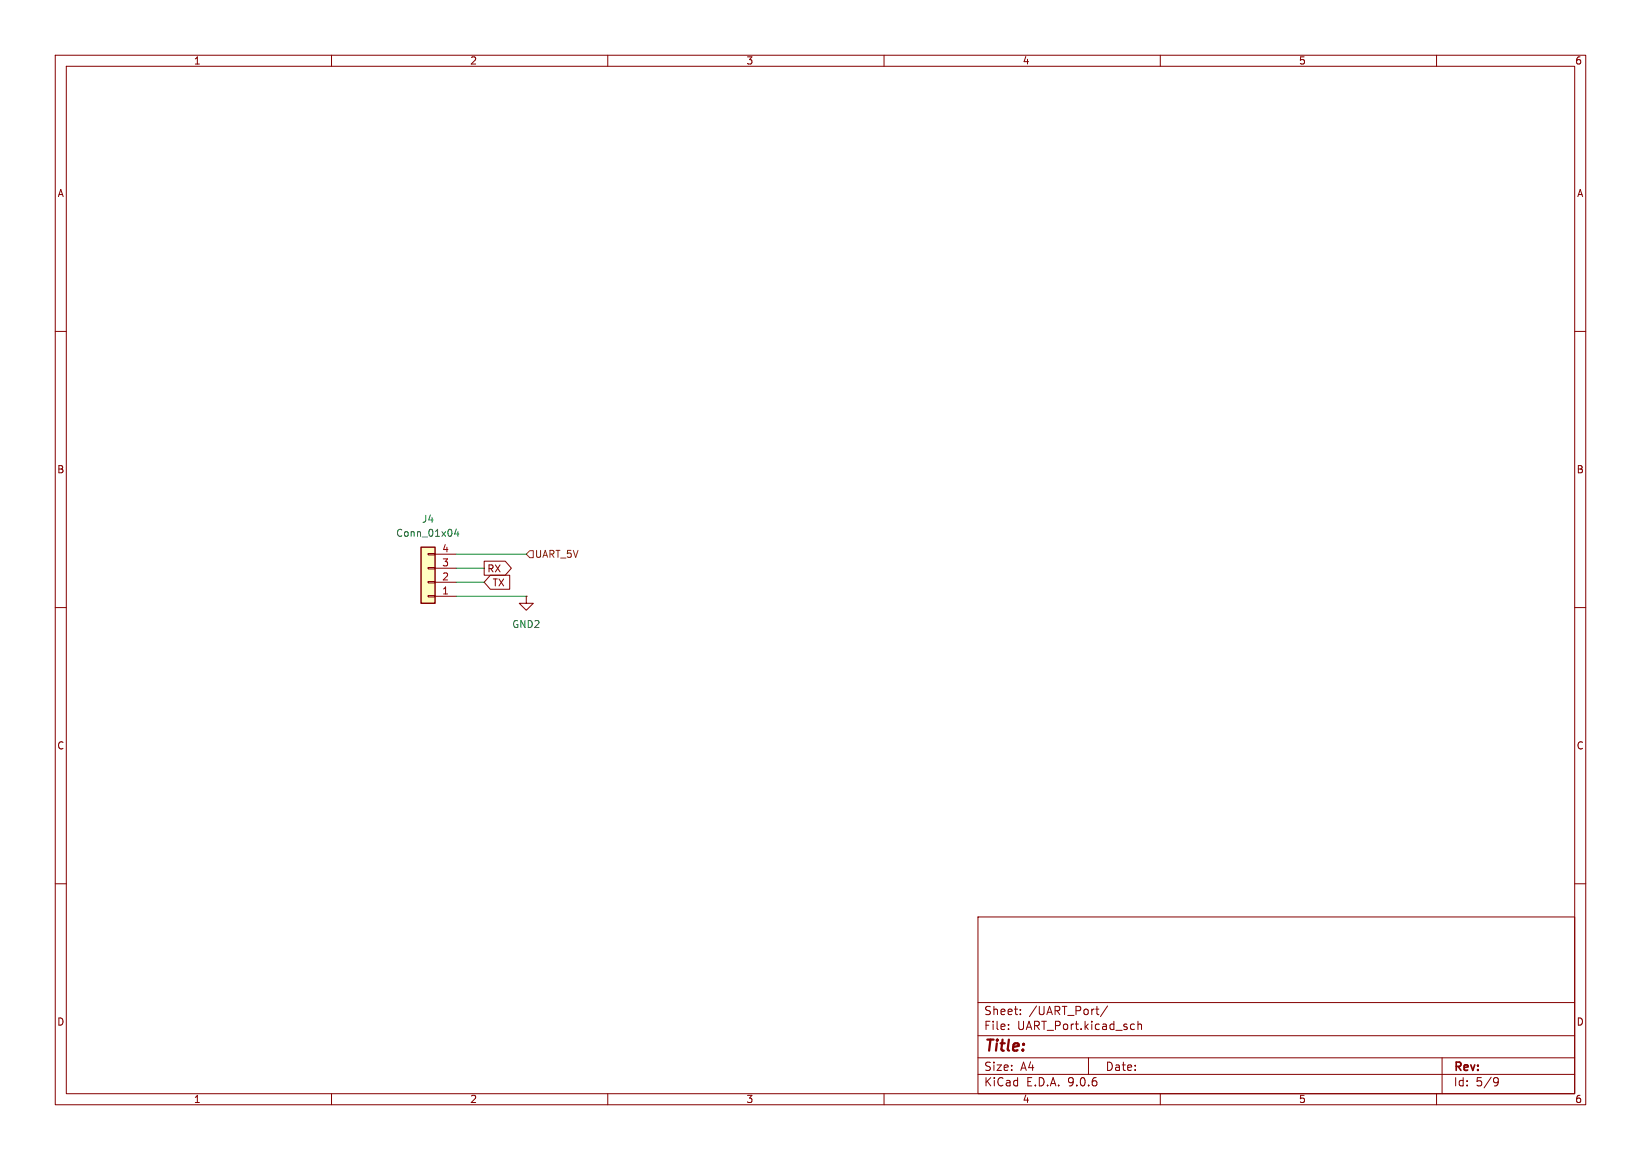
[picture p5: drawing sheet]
<svg xmlns="http://www.w3.org/2000/svg" width="297mm" height="210mm" viewBox="0 0 297 210" stroke-linecap="round" stroke-linejoin="round" font-family="sans-serif">
<g fill="none" stroke="#840000" stroke-width=".18">
<path d="M10 10h277v190h-277zM12 12h273v186h-273zM60 10v2M110 10v2M160 10v2M210 10v2M260 10v2M10 60h2M285 60h2M10 110h2M95.2 108v1.2h1.3l-1.3 1.3-1.2-1.3h1.2M95.2 108h.1"/>
<path d="M285 110h2M10 160h2M177 166h108v32h-108zM285 160h2M60 198v2M110 198v2M160 198v2M177 194.5h108M177 191.5h108M177 187.5h108M177 181.5h108M182.5 186.3v.1"/>
<path d="M182.5 185.5v.1M184.7 183.6v.1M184.7 182.8v.1M197 191.5v3M198.3 182.7h.6M198.7 183.7h.2M200.5 182.1l-1.3 2M205.2 185.4l.1 .1M205.3 186.3l-.1 .1M206 184.9v1.5M206 185.5l.2-.1 .3 .1 .1 .9M210 198v2"/>
<path d="M260 198v2M261 191.5v6.5M270.6 195.1l.5 .1a.99 .99 0 0 1-.4 1.4h-.2M271.2 195.7l-.3 .3h-.3"/>
</g>
<path d="M76.2 99.1h2.5v10.1h-2.5z" fill="#ffffc2"/>
<path d="M76.2 99.1h2.5v10.1h-2.5z" fill="none" stroke="#840000" stroke-width=".25"/>
<path d="M77.5 107.8h1.2v.3h-1.2zM77.5 105.3h1.2v.2h-1.2zM77.5 102.7h1.2v.3h-1.2zM77.5 100.2h1.2v.3h-1.2zM78.7 108h3.8M78.7 105.4h3.8M78.7 102.9h3.8M78.7 100.3h3.8M87.6 101.6h3.8l1.2 1.3-1.2 1.2h-3.8zM88.7 104.1h3.6v2.6h-3.6l-1.1-1.3z" fill="none" stroke="#840000" stroke-width=".18"/>
<path d="M82.6 95.8l-.3 .9h.8M82.9 96.3v.8" fill="none" stroke="#006464" stroke-width=".18"/>
<path d="M95.9 99.7h.6v1.3h-.6l-.7-.7z" fill="none" stroke="#725600" stroke-width=".18"/>
<path d="M82.5 108h12.7M82.5 100.3h12.7M82.5 105.4h5.1M82.5 102.9h5.1" fill="none" stroke="#009600" stroke-width=".18"/>
<text font-size="2.8" fill="#840000" x="178" y="190.9">Title:</text>
<g font-size="2.1" fill="#840000">
<text x="178" y="184">Sheet:</text>
<text x="186.2" y="184">/UART_Port/</text>
<text x="178" y="186.7">File:</text>
<text x="184.1" y="186.7">UART_Port.kicad_sch</text>
<text x="178" y="196.9">KiCad</text>
<text x="178" y="194.1">Size:</text>
<text x="184.7" y="194.1">A4</text>
<text x="185.7" y="196.9">E.D.A.</text>
<text x="193.3" y="196.9">9.0.6</text>
<text x="200" y="194.1">Date:</text>
<text x="263" y="194.3">Rev:</text>
<text x="263" y="196.9">Id:</text>
<text x="267.1" y="196.9">5/9</text>
</g>
<g font-size="1.8" fill="#840000">
<text x="35" y="11.9">1</text>
<text x="85" y="11.9">2</text>
<text x="135" y="11.9">3</text>
<text x="185" y="11.9">4</text>
<text x="235" y="11.9">5</text>
<text x="285" y="11.9">6</text>
<text x="10.3" y="35.9">A</text>
<text x="285.3" y="35.9">A</text>
<text x="10.3" y="85.9">B</text>
<text x="285.3" y="85.9">B</text>
<text x="88.1" y="103.8">RX</text>
<text x="89.1" y="106.4">TX</text>
<text x="10.3" y="135.9">C</text>
<text x="285.3" y="135.9">C</text>
<text x="10.3" y="185.9">D</text>
<text x="285.3" y="185.9">D</text>
<text x="35" y="199.9">1</text>
<text x="85" y="199.9">2</text>
<text x="135" y="199.9">3</text>
<text x="185" y="199.9">4</text>
<text x="235" y="199.9">5</text>
<text x="285" y="199.9">6</text>
</g>
<g font-size="1.8" fill="#006464">
<text x="76.3" y="94.8">J4</text>
<text x="71.6" y="97.4">Conn_01x04</text>
<text x="92.6" y="113.9">GND2</text>
</g>
<g font-size="1.8" fill="#a90000">
<text x="79.9" y="100.1">4</text>
<text x="79.9" y="107.7">1</text>
<text x="79.9" y="105.2">2</text>
<text x="79.9" y="102.6">3</text>
</g>
<text font-size="1.8" fill="#725600" x="96.7" y="101.2">UART_5V</text>
</svg>
